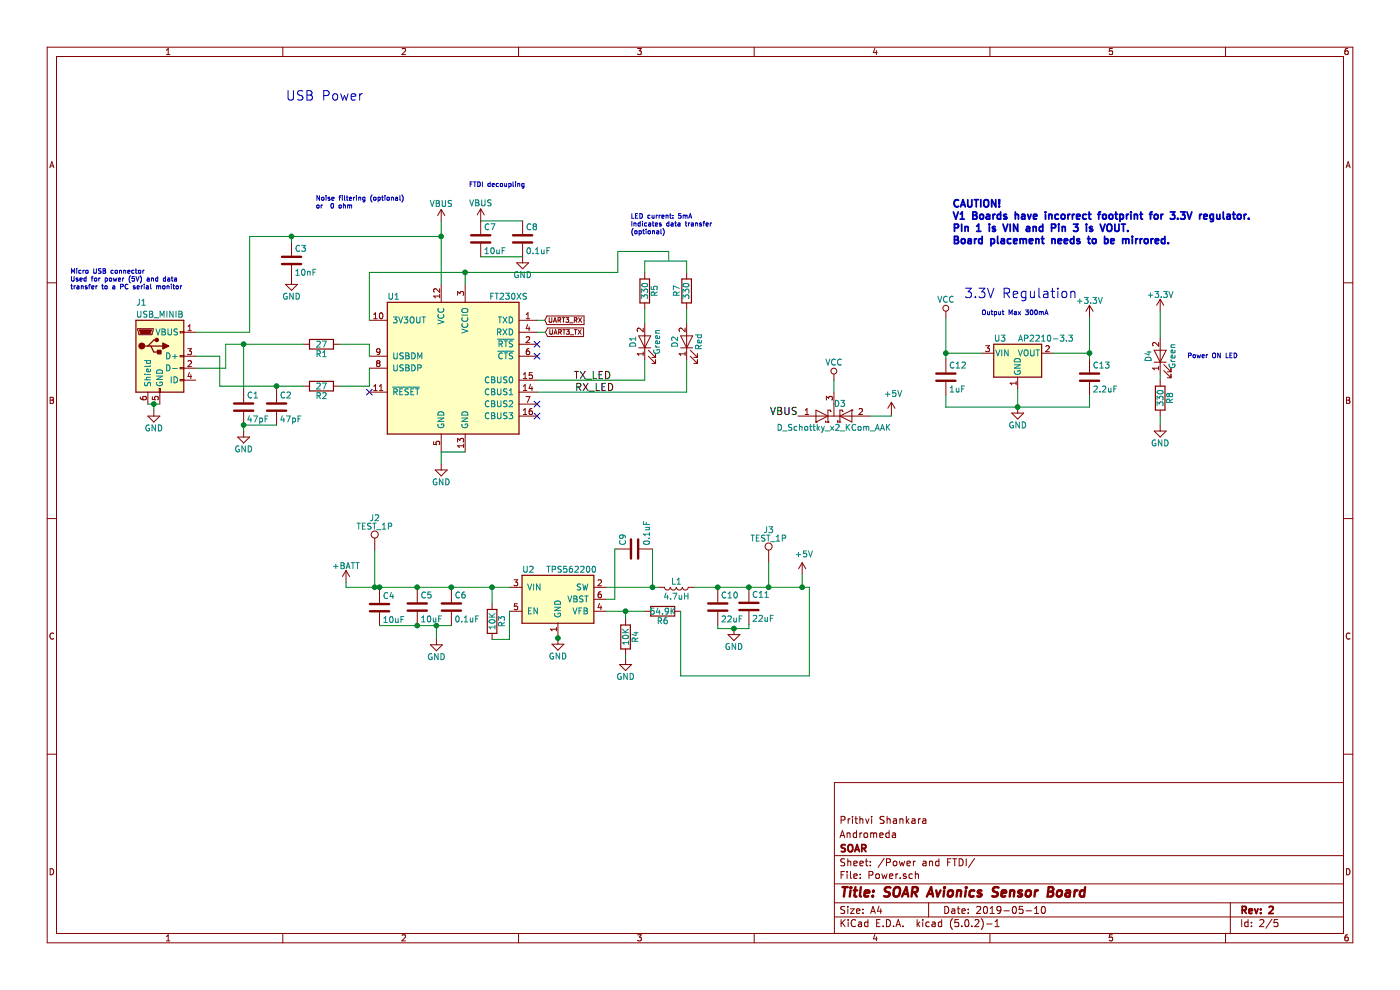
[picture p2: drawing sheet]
EESchema Schematic File Version 4
LIBS:AndromedaV2.2-cache
EELAYER 26 0
EELAYER END
$Descr A4 11693 8268
encoding utf-8
Sheet 2 5
Title "SOAR Avionics Sensor Board"
Date "2019-05-10"
Rev "2"
Comp "SOAR"
Comment1 "Andromeda"
Comment2 "Prithvi Shankara"
Comment3 ""
Comment4 ""
$EndDescr
$Comp
L AndromedaV2-rescue:USB_MINIB J1
U 1 1
P 1335 2975
F 0 "J1" H 1135 3425 50  0000 L CNN
F 1 "USB_MINIB" H 1135 3325 50  0000 L CNN
F 2 "SOAR_Kicad_Library:USB-Mini-B" H 1485 2925 50  0001 C CNN
F 3 "http://files.edac.net/690-005-299-043.pdf" H 1485 2925 50  0001 C CNN
F 4 "690-005-299-043" H 1335 2975 60  0001 C CNN "Digikey"
	1    1335 2975
	1    0    0    -1  
$EndComp
$Comp
L AndromedaV2-rescue:C C7
U 1 1
P 4015 1995
F 0 "C7" H 4040 2095 50  0000 L CNN
F 1 "10uF" H 4040 1895 50  0000 L CNN
F 2 "Capacitors_SMD:C_0603" H 4053 1845 50  0001 C CNN
F 3 "" H 4015 1995 50  0001 C CNN
	1    4015 1995
	1    0    0    -1  
$EndComp
$Comp
L AndromedaV2-rescue:C C8
U 1 1
P 4365 1995
F 0 "C8" H 4390 2095 50  0000 L CNN
F 1 "0.1uF" H 4390 1895 50  0000 L CNN
F 2 "Capacitors_SMD:C_0603" H 4403 1845 50  0001 C CNN
F 3 "" H 4365 1995 50  0001 C CNN
	1    4365 1995
	1    0    0    -1  
$EndComp
$Comp
L AndromedaV2-rescue:GND #PWR01
U 1 1
P 4365 2145
F 0 "#PWR01" H 4365 1895 50  0001 C CNN
F 1 "GND" H 4365 1995 50  0000 C CNN
F 2 "" H 4365 2145 50  0001 C CNN
F 3 "" H 4365 2145 50  0001 C CNN
	1    4365 2145
	1    0    0    -1  
$EndComp
$Comp
L AndromedaV2-rescue:GND #PWR02
U 1 1
P 1285 3425
F 0 "#PWR02" H 1285 3175 50  0001 C CNN
F 1 "GND" H 1285 3275 50  0000 C CNN
F 2 "" H 1285 3425 50  0001 C CNN
F 3 "" H 1285 3425 50  0001 C CNN
	1    1285 3425
	1    0    0    -1  
$EndComp
$Comp
L AndromedaV2-rescue:GND #PWR03
U 1 1
P 3685 3875
F 0 "#PWR03" H 3685 3625 50  0001 C CNN
F 1 "GND" H 3685 3725 50  0000 C CNN
F 2 "" H 3685 3875 50  0001 C CNN
F 3 "" H 3685 3875 50  0001 C CNN
	1    3685 3875
	1    0    0    -1  
$EndComp
$Comp
L AndromedaV2-rescue:LED D1
U 1 1
P 5385 2855
F 0 "D1" H 5385 2955 50  0000 C CNN
F 1 "Green" H 5385 2755 50  0000 C CNN
F 2 "LED_SMD:LED_0805_2012Metric" H 5385 2855 50  0001 C CNN
F 3 "http://www.osram-os.com/Graphics/XPic9/00078860_0.pdf" H 5385 2855 50  0001 C CNN
F 4 "LG R971-KN-1" H 5385 2855 60  0001 C CNN "Digikey"
	1    5385 2855
	0    -1   -1   0   
$EndComp
$Comp
L AndromedaV2-rescue:R R5
U 1 1
P 5385 2430
F 0 "R5" V 5465 2430 50  0000 C CNN
F 1 "330" V 5385 2430 50  0000 C CNN
F 2 "Resistors_SMD:R_0603" V 5315 2430 50  0001 C CNN
F 3 "" H 5385 2430 50  0001 C CNN
	1    5385 2430
	1    0    0    -1  
$EndComp
$Comp
L AndromedaV2-rescue:R R7
U 1 1
P 5735 2430
F 0 "R7" V 5815 2430 50  0000 C CNN
F 1 "330" V 5735 2430 50  0000 C CNN
F 2 "Resistors_SMD:R_0603" V 5665 2430 50  0001 C CNN
F 3 "" H 5735 2430 50  0001 C CNN
	1    5735 2430
	-1   0    0    1   
$EndComp
Text Label 4790 3175 0    60   ~ 0
TX_LED
$Comp
L AndromedaV2-rescue:+3.3V #PWR04
U 1 1
P 9100 2650
F 0 "#PWR04" H 9100 2500 50  0001 C CNN
F 1 "+3.3V" H 9100 2790 50  0000 C CNN
F 2 "" H 9100 2650 50  0001 C CNN
F 3 "" H 9100 2650 50  0001 C CNN
	1    9100 2650
	1    0    0    -1  
$EndComp
Text Notes 8195 2640 0    39   ~ 0
Output Max 300mA
$Comp
L AndromedaV2-rescue:VBUS #PWR05
U 1 1
P 4015 1845
F 0 "#PWR05" H 4015 1695 50  0001 C CNN
F 1 "VBUS" H 4015 1995 50  0000 C CNN
F 2 "" H 4015 1845 50  0001 C CNN
F 3 "" H 4015 1845 50  0001 C CNN
	1    4015 1845
	1    0    0    -1  
$EndComp
Text GLabel 4555 2775 2    39   Input ~ 0
UART3_TX
$Comp
L AndromedaV2-rescue:LED D2
U 1 1
P 5735 2855
F 0 "D2" H 5735 2955 50  0000 C CNN
F 1 "Red" H 5735 2755 50  0000 C CNN
F 2 "LED_SMD:LED_0805_2012Metric" H 5735 2855 50  0001 C CNN
F 3 "http://www.osram-os.com/Graphics/XPic8/00078896_0.pdf" H 5735 2855 50  0001 C CNN
F 4 "475-1278-1-ND" H 5735 2855 60  0001 C CNN "Digikey"
	1    5735 2855
	0    -1   -1   0   
$EndComp
$Comp
L AndromedaV2-rescue:LED D4
U 1 1
P 9690 2975
F 0 "D4" H 9690 3075 50  0000 C CNN
F 1 "Green" H 9690 2875 50  0000 C CNN
F 2 "LED_SMD:LED_0805_2012Metric" H 9690 2975 50  0001 C CNN
F 3 "" H 9690 2975 50  0001 C CNN
F 4 "LG R971-KN-1" H 9690 2975 60  0001 C CNN "Digikey"
	1    9690 2975
	0    -1   -1   0   
$EndComp
$Comp
L AndromedaV2-rescue:+3.3V #PWR06
U 1 1
P 9690 2600
F 0 "#PWR06" H 9690 2450 50  0001 C CNN
F 1 "+3.3V" H 9690 2740 50  0000 C CNN
F 2 "" H 9690 2600 50  0001 C CNN
F 3 "" H 9690 2600 50  0001 C CNN
	1    9690 2600
	1    0    0    -1  
$EndComp
$Comp
L AndromedaV2-rescue:GND #PWR07
U 1 1
P 9690 3550
F 0 "#PWR07" H 9690 3300 50  0001 C CNN
F 1 "GND" H 9690 3400 50  0000 C CNN
F 2 "" H 9690 3550 50  0001 C CNN
F 3 "" H 9690 3550 50  0001 C CNN
	1    9690 3550
	1    0    0    -1  
$EndComp
$Comp
L AndromedaV2-rescue:R R8
U 1 1
P 9690 3325
F 0 "R8" V 9770 3325 50  0000 C CNN
F 1 "330" V 9690 3325 50  0000 C CNN
F 2 "Resistors_SMD:R_0603" V 9620 3325 50  0001 C CNN
F 3 "" H 9690 3325 50  0001 C CNN
	1    9690 3325
	1    0    0    -1  
$EndComp
Text Notes 9915 3000 0    39   ~ 0
Power ON LED
Text Notes 5265 1965 0    39   ~ 0
LED current: 5mA\nIndicates data transfer\n(optional)
$Comp
L AndromedaV2-rescue:GND #PWR08
U 1 1
P 2435 2325
F 0 "#PWR08" H 2435 2075 50  0001 C CNN
F 1 "GND" H 2435 2175 50  0000 C CNN
F 2 "" H 2435 2325 50  0001 C CNN
F 3 "" H 2435 2325 50  0001 C CNN
	1    2435 2325
	1    0    0    -1  
$EndComp
NoConn ~ 3085 3275
NoConn ~ 4485 2875
NoConn ~ 4485 2975
NoConn ~ 4485 3375
NoConn ~ 4485 3475
Text Notes 585  2425 0    39   ~ 0
Micro USB connector\nUsed for power (5V) and data \ntransfer to a PC serial monitor
Text Notes 2635 1750 0    39   ~ 0
Noise filtering (optional)\nor  0 ohm\n
Text Notes 3915 1570 0    39   ~ 0
FTDI decoupling
Text Notes 2385 850  0    79   ~ 0
USB Power
Text Notes 8050 2500 0    79   ~ 0
3.3V Regulation
$Comp
L AndromedaV2-rescue:VBUS #PWR010
U 1 1
P 3685 1850
F 0 "#PWR010" H 3685 1700 50  0001 C CNN
F 1 "VBUS" H 3685 2000 50  0000 C CNN
F 2 "" H 3685 1850 50  0001 C CNN
F 3 "" H 3685 1850 50  0001 C CNN
	1    3685 1850
	1    0    0    -1  
$EndComp
Text Notes 7950 2050 0    60   ~ 12
CAUTION!\nV1 Boards have incorrect footprint for 3.3V regulator. \nPIn 1 is VIN and Pin 3 is VOUT.\nBoard placement needs to be mirrored.
$Comp
L AndromedaV2-rescue:R R2
U 1 1
P 2685 3225
F 0 "R2" V 2765 3225 50  0000 C CNN
F 1 "27" V 2685 3225 50  0000 C CNN
F 2 "Resistors_SMD:R_0603" V 2615 3225 50  0001 C CNN
F 3 "" H 2685 3225 50  0001 C CNN
	1    2685 3225
	0    1    1    0   
$EndComp
$Comp
L AndromedaV2-rescue:GND #PWR011
U 1 1
P 2035 3600
F 0 "#PWR011" H 2035 3350 50  0001 C CNN
F 1 "GND" H 2035 3450 50  0000 C CNN
F 2 "" H 2035 3600 50  0001 C CNN
F 3 "" H 2035 3600 50  0001 C CNN
	1    2035 3600
	1    0    0    -1  
$EndComp
$Comp
L AndromedaV2-rescue:C C2
U 1 1
P 2310 3400
F 0 "C2" H 2335 3500 50  0000 L CNN
F 1 "47pF" H 2335 3300 50  0000 L CNN
F 2 "Capacitors_SMD:C_0603" H 2348 3250 50  0001 C CNN
F 3 "" H 2310 3400 50  0001 C CNN
	1    2310 3400
	1    0    0    -1  
$EndComp
$Comp
L AndromedaV2-rescue:R R1
U 1 1
P 2685 2875
F 0 "R1" V 2765 2875 50  0000 C CNN
F 1 "27" V 2685 2875 50  0000 C CNN
F 2 "Resistors_SMD:R_0603" V 2615 2875 50  0001 C CNN
F 3 "" H 2685 2875 50  0001 C CNN
	1    2685 2875
	0    1    1    0   
$EndComp
$Comp
L AndromedaV2-rescue:FT230XS U1
U 1 1
P 3785 3075
F 0 "U1" H 3235 3675 50  0000 L CNN
F 1 "FT230XS" H 4085 3675 50  0000 L CNN
F 2 "Package_SO:SSOP-16_3.9x4.9mm_P0.635mm" H 3785 3075 50  0001 C CNN
F 3 "http://www.ftdichip.com/Support/Documents/DataSheets/ICs/DS_FT230X.pdf" H 3785 3075 50  0001 C CNN
F 4 "768-1135-1-ND" H 3785 3075 60  0001 C CNN "Digikey"
	1    3785 3075
	1    0    0    -1  
$EndComp
$Comp
L AndromedaV2-rescue:C C1
U 1 1
P 2035 3400
F 0 "C1" H 2060 3500 50  0000 L CNN
F 1 "47pF" H 2060 3300 50  0000 L CNN
F 2 "Capacitors_SMD:C_0603" H 2073 3250 50  0001 C CNN
F 3 "" H 2035 3400 50  0001 C CNN
	1    2035 3400
	1    0    0    -1  
$EndComp
$Comp
L AndromedaV2-rescue:C C3
U 1 1
P 2435 2175
F 0 "C3" H 2460 2275 50  0000 L CNN
F 1 "10nF" H 2460 2075 50  0000 L CNN
F 2 "Capacitors_SMD:C_0603" H 2473 2025 50  0001 C CNN
F 3 "" H 2435 2175 50  0001 C CNN
	1    2435 2175
	1    0    0    -1  
$EndComp
Text GLabel 4550 2675 2    39   Input ~ 0
UART3_RX
Text Label 6665 3475 2    60   ~ 0
VBUS
$Comp
L AndromedaV2-rescue:D_Schottky_x2_KCom_AAK D3
U 1 1
P 6965 3475
F 0 "D3" H 7015 3375 50  0000 C CNN
F 1 "D_Schottky_x2_KCom_AAK" H 6965 3575 50  0000 C CNN
F 2 "Package_TO_SOT_SMD:SOT-23" H 6965 3475 50  0001 C CNN
F 3 "https://assets.nexperia.com/documents/data-sheet/PMEG2005CT.pdf" H 6965 3475 50  0001 C CNN
F 4 "1727-5188-1-ND" H 6965 3475 60  0001 C CNN "Digikey"
	1    6965 3475
	1    0    0    1   
$EndComp
$Comp
L AndromedaV2-rescue:VCC #PWR013
U 1 1
P 6965 3175
F 0 "#PWR013" H 6965 3025 50  0001 C CNN
F 1 "VCC" H 6965 3325 50  0000 C CNN
F 2 "" H 6965 3175 50  0001 C CNN
F 3 "" H 6965 3175 50  0001 C CNN
	1    6965 3175
	1    0    0    -1  
$EndComp
$Comp
L AndromedaV2-rescue:TPS562200 U2
U 1 1
P 4660 5005
F 0 "U2" H 4360 5255 50  0000 L CNN
F 1 "TPS562200" H 4560 5255 50  0000 L CNN
F 2 "Package_TO_SOT_SMD:SOT-23-6" H 5060 5255 50  0001 L CNN
F 3 "http://www.ti.com/lit/ds/symlink/tps562208.pdf" H 4660 5005 50  0001 C CNN
	1    4660 5005
	1    0    0    -1  
$EndComp
$Comp
L AndromedaV2-rescue:R R4
U 1 1
P 5225 5320
F 0 "R4" V 5305 5320 50  0000 C CNN
F 1 "10K" V 5225 5320 50  0000 C CNN
F 2 "Resistors_SMD:R_0603" V 5155 5320 50  0001 C CNN
F 3 "" H 5225 5320 50  0001 C CNN
	1    5225 5320
	1    0    0    -1  
$EndComp
$Comp
L AndromedaV2-rescue:R R6
U 1 1
P 5535 5105
F 0 "R6" V 5615 5105 50  0000 C CNN
F 1 "54.9K" V 5535 5105 50  0000 C CNN
F 2 "Resistors_SMD:R_0603" V 5465 5105 50  0001 C CNN
F 3 "" H 5535 5105 50  0001 C CNN
	1    5535 5105
	0    1    1    0   
$EndComp
$Comp
L AndromedaV2-rescue:L L1
U 1 1
P 5650 4905
F 0 "L1" V 5600 4905 50  0000 C CNN
F 1 "4.7uH" V 5725 4905 50  0000 C CNN
F 2 "SOAR_Kicad_Library:L_1008" H 5650 4905 50  0001 C CNN
F 3 "" H 5650 4905 50  0001 C CNN
	1    5650 4905
	0    1    1    0   
$EndComp
$Comp
L AndromedaV2-rescue:C C10
U 1 1
P 5995 5070
F 0 "C10" H 6020 5170 50  0000 L CNN
F 1 "22uF" H 6020 4970 50  0000 L CNN
F 2 "Capacitors_SMD:C_0603" H 6033 4920 50  0001 C CNN
F 3 "" H 5995 5070 50  0001 C CNN
	1    5995 5070
	1    0    0    -1  
$EndComp
$Comp
L AndromedaV2-rescue:C C11
U 1 1
P 6255 5065
F 0 "C11" H 6280 5165 50  0000 L CNN
F 1 "22uF" H 6280 4965 50  0000 L CNN
F 2 "Capacitors_SMD:C_0603" H 6293 4915 50  0001 C CNN
F 3 "" H 6255 5065 50  0001 C CNN
	1    6255 5065
	1    0    0    -1  
$EndComp
$Comp
L AndromedaV2-rescue:C C4
U 1 1
P 3170 5075
F 0 "C4" H 3195 5175 50  0000 L CNN
F 1 "10uF" H 3195 4975 50  0000 L CNN
F 2 "Capacitors_SMD:C_0603" H 3208 4925 50  0001 C CNN
F 3 "" H 3170 5075 50  0001 C CNN
	1    3170 5075
	1    0    0    -1  
$EndComp
$Comp
L AndromedaV2-rescue:C C5
U 1 1
P 3485 5070
F 0 "C5" H 3510 5170 50  0000 L CNN
F 1 "10uF" H 3510 4970 50  0000 L CNN
F 2 "Capacitors_SMD:C_0603" H 3523 4920 50  0001 C CNN
F 3 "" H 3485 5070 50  0001 C CNN
	1    3485 5070
	1    0    0    -1  
$EndComp
$Comp
L AndromedaV2-rescue:C C6
U 1 1
P 3770 5070
F 0 "C6" H 3795 5170 50  0000 L CNN
F 1 "0.1uF" H 3795 4970 50  0000 L CNN
F 2 "Capacitors_SMD:C_0603" H 3808 4920 50  0001 C CNN
F 3 "" H 3770 5070 50  0001 C CNN
	1    3770 5070
	1    0    0    -1  
$EndComp
$Comp
L AndromedaV2-rescue:C C9
U 1 1
P 5300 4585
F 0 "C9" H 5325 4685 50  0000 L CNN
F 1 "0.1uF" H 5325 4485 50  0000 L CNN
F 2 "Capacitors_SMD:C_0603" H 5338 4435 50  0001 C CNN
F 3 "" H 5300 4585 50  0001 C CNN
	1    5300 4585
	0    -1   -1   0   
$EndComp
Wire Wire Line
	1235 3375 1285 3375
Wire Wire Line
	5385 3175 4485 3175
Wire Wire Line
	4485 2775 4555 2775
Connection ~ 1285 3375
Wire Wire Line
	1285 3425 1285 3375
Wire Wire Line
	3685 3875 3685 3775
Wire Wire Line
	2085 2775 2085 1975
Wire Wire Line
	1635 2775 2085 2775
Connection ~ 3685 1975
Wire Wire Line
	3085 2275 3085 2675
Wire Wire Line
	3085 3225 3085 3075
Wire Wire Line
	3685 3775 3885 3775
Wire Wire Line
	3885 2375 3885 2275
Wire Wire Line
	5385 2580 5385 2705
Wire Wire Line
	5735 2580 5735 2705
Wire Wire Line
	5385 3005 5385 3175
Wire Wire Line
	5385 2180 5385 2280
Wire Wire Line
	5735 2180 5735 2280
Wire Wire Line
	1635 2975 1835 2975
Wire Wire Line
	1835 2975 1835 3225
Wire Wire Line
	1635 3075 1885 3075
Wire Wire Line
	1885 3075 1885 2875
Wire Wire Line
	3085 2875 3085 2975
Wire Wire Line
	2310 3550 2035 3550
Connection ~ 2035 3550
Wire Wire Line
	2035 3550 2035 3600
Wire Wire Line
	9690 2600 9690 2825
Wire Wire Line
	9690 3475 9690 3550
Wire Wire Line
	9690 3125 9690 3175
Wire Wire Line
	2435 1975 2435 2025
Connection ~ 2435 1975
Wire Wire Line
	2085 1975 2435 1975
Wire Wire Line
	3085 2875 2835 2875
Wire Wire Line
	1885 2875 2035 2875
Wire Wire Line
	2035 3250 2035 2875
Connection ~ 2035 2875
Wire Wire Line
	2310 3250 2310 3225
Connection ~ 2310 3225
Wire Wire Line
	4015 2145 4365 2145
Wire Wire Line
	4015 1845 4365 1845
Wire Wire Line
	3085 2275 3885 2275
Wire Wire Line
	3685 1850 3685 1975
Wire Wire Line
	2835 3225 3085 3225
Wire Wire Line
	1835 3225 2310 3225
Wire Wire Line
	4485 2675 4550 2675
Wire Wire Line
	6965 3175 6965 3275
Wire Wire Line
	7265 3475 7445 3475
Wire Wire Line
	7445 3475 7445 3460
Wire Wire Line
	5060 5105 5225 5105
Wire Wire Line
	5225 5170 5225 5105
Connection ~ 5225 5105
Wire Wire Line
	5060 4905 5450 4905
Wire Wire Line
	5800 4905 5995 4905
Wire Wire Line
	5995 4905 5995 4920
Wire Wire Line
	6255 4905 6255 4915
Connection ~ 5995 4905
Wire Wire Line
	2890 4905 3130 4905
Wire Wire Line
	3170 4905 3170 4925
Wire Wire Line
	3485 4920 3485 4905
Connection ~ 3485 4905
Wire Wire Line
	3770 4920 3770 4905
Connection ~ 3770 4905
Wire Wire Line
	5060 5005 5135 5005
Wire Wire Line
	5135 5005 5135 4585
Wire Wire Line
	5135 4585 5150 4585
Wire Wire Line
	5450 4585 5450 4905
Connection ~ 5450 4905
$Comp
L AndromedaV2-rescue:R R3
U 1 1
P 4110 5190
F 0 "R3" V 4190 5190 50  0000 C CNN
F 1 "10K" V 4110 5190 50  0000 C CNN
F 2 "Resistors_SMD:R_0603" V 4040 5190 50  0001 C CNN
F 3 "" H 4110 5190 50  0001 C CNN
	1    4110 5190
	1    0    0    -1  
$EndComp
Wire Wire Line
	4255 5340 4110 5340
Wire Wire Line
	4110 5040 4110 4905
Connection ~ 4110 4905
$Comp
L AndromedaV2-rescue:GND #PWR016
U 1 1
P 3645 5335
F 0 "#PWR016" H 3645 5085 50  0001 C CNN
F 1 "GND" H 3645 5185 50  0000 C CNN
F 2 "" H 3645 5335 50  0001 C CNN
F 3 "" H 3645 5335 50  0001 C CNN
	1    3645 5335
	1    0    0    -1  
$EndComp
Wire Wire Line
	3170 5225 3485 5225
Wire Wire Line
	3485 5225 3485 5220
Wire Wire Line
	3770 5225 3770 5220
Connection ~ 3485 5225
Wire Wire Line
	3645 5335 3645 5225
Connection ~ 3645 5225
$Comp
L AndromedaV2-rescue:GND #PWR017
U 1 1
P 5225 5500
F 0 "#PWR017" H 5225 5250 50  0001 C CNN
F 1 "GND" H 5225 5350 50  0000 C CNN
F 2 "" H 5225 5500 50  0001 C CNN
F 3 "" H 5225 5500 50  0001 C CNN
	1    5225 5500
	1    0    0    -1  
$EndComp
Wire Wire Line
	5225 5470 5225 5500
Wire Wire Line
	5685 5105 5685 5645
Wire Wire Line
	5685 5645 6760 5645
Wire Wire Line
	6760 5645 6760 4905
Connection ~ 6255 4905
$Comp
L AndromedaV2-rescue:GND #PWR018
U 1 1
P 6130 5250
F 0 "#PWR018" H 6130 5000 50  0001 C CNN
F 1 "GND" H 6130 5100 50  0000 C CNN
F 2 "" H 6130 5250 50  0001 C CNN
F 3 "" H 6130 5250 50  0001 C CNN
	1    6130 5250
	1    0    0    -1  
$EndComp
Wire Wire Line
	5995 5220 5995 5250
Wire Wire Line
	5995 5250 6130 5250
Wire Wire Line
	6255 5250 6255 5215
Connection ~ 6130 5250
Wire Wire Line
	5735 3275 4485 3275
Wire Wire Line
	5735 3005 5735 3275
Text Label 4800 3275 0    60   ~ 0
RX_LED
$Comp
L AndromedaV2-rescue:AP2210-3.3 U3
U 1 1
P 8500 2950
F 0 "U3" H 8300 3075 50  0000 L CNN
F 1 "AP2210-3.3" H 8500 3075 50  0000 L CNN
F 2 "Package_TO_SOT_SMD:SOT-23" H 8500 3175 50  0001 C CNN
F 3 "" H 8500 2950 50  0001 C CNN
	1    8500 2950
	1    0    0    -1  
$EndComp
$Comp
L AndromedaV2-rescue:+BATT #PWR019
U 1 1
P 2890 4865
F 0 "#PWR019" H 2890 4715 50  0001 C CNN
F 1 "+BATT" H 2890 5005 50  0000 C CNN
F 2 "" H 2890 4865 50  0001 C CNN
F 3 "" H 2890 4865 50  0001 C CNN
	1    2890 4865
	1    0    0    -1  
$EndComp
Wire Wire Line
	2890 4905 2890 4865
Connection ~ 3170 4905
$Comp
L AndromedaV2-rescue:TEST_1P J2
U 1 1
P 3130 4595
F 0 "J2" H 3130 4865 50  0000 C CNN
F 1 "TEST_1P" H 3130 4795 50  0000 C CNN
F 2 "Connectors_TestPoints:Test_Point_Pad_d1.5mm" H 3330 4595 50  0001 C CNN
F 3 "" H 3330 4595 50  0001 C CNN
	1    3130 4595
	1    0    0    -1  
$EndComp
Wire Wire Line
	3130 4595 3130 4905
Connection ~ 3130 4905
$Comp
L AndromedaV2-rescue:TEST_1P J3
U 1 1
P 6420 4695
F 0 "J3" H 6420 4965 50  0000 C CNN
F 1 "TEST_1P" H 6420 4895 50  0000 C CNN
F 2 "Connectors_TestPoints:Test_Point_Pad_d1.5mm" H 6620 4695 50  0001 C CNN
F 3 "" H 6620 4695 50  0001 C CNN
	1    6420 4695
	1    0    0    -1  
$EndComp
Wire Wire Line
	6420 4695 6420 4905
Connection ~ 6420 4905
$Comp
L AndromedaV2-rescue:GND #PWR022
U 1 1
P 4660 5330
F 0 "#PWR022" H 4660 5080 50  0001 C CNN
F 1 "GND" H 4660 5180 50  0000 C CNN
F 2 "" H 4660 5330 50  0001 C CNN
F 3 "" H 4660 5330 50  0001 C CNN
	1    4660 5330
	1    0    0    -1  
$EndComp
Wire Wire Line
	4660 5305 4660 5330
Wire Wire Line
	4660 5330 4665 5330
Wire Wire Line
	4665 5330 4665 5335
Wire Wire Line
	4665 5335 4660 5335
Connection ~ 4660 5330
Wire Wire Line
	4260 5105 4255 5105
Wire Wire Line
	4255 5105 4255 5340
Wire Wire Line
	5160 2275 5160 2100
Wire Wire Line
	5160 2100 5585 2100
Wire Wire Line
	5585 2100 5585 2175
Connection ~ 3885 2275
Wire Wire Line
	1285 3375 1335 3375
Wire Wire Line
	3685 1975 3685 2375
Wire Wire Line
	2435 1975 3685 1975
Wire Wire Line
	2035 2875 2535 2875
Wire Wire Line
	2310 3225 2535 3225
Wire Wire Line
	5225 5105 5385 5105
Wire Wire Line
	5995 4905 6255 4905
Wire Wire Line
	3485 4905 3770 4905
Wire Wire Line
	3770 4905 4110 4905
Wire Wire Line
	5450 4905 5500 4905
Wire Wire Line
	4110 4905 4260 4905
Wire Wire Line
	3485 5225 3645 5225
Wire Wire Line
	3645 5225 3770 5225
Wire Wire Line
	6255 4905 6420 4905
Wire Wire Line
	6130 5250 6255 5250
Wire Wire Line
	3170 4905 3485 4905
Wire Wire Line
	3130 4905 3170 4905
Wire Wire Line
	4660 5330 4660 5335
Wire Wire Line
	3885 2275 5160 2275
Wire Wire Line
	5385 2180 5735 2180
$Comp
L AndromedaV2-rescue:C C12
U 1 1
P 7900 3150
F 0 "C12" H 7925 3250 50  0000 L CNN
F 1 "1uF" H 7925 3050 50  0000 L CNN
F 2 "Capacitors_SMD:C_0603" H 7938 3000 50  0001 C CNN
F 3 "" H 7900 3150 50  0001 C CNN
	1    7900 3150
	1    0    0    -1  
$EndComp
$Comp
L AndromedaV2-rescue:C C13
U 1 1
P 9100 3150
F 0 "C13" H 9125 3250 50  0000 L CNN
F 1 "2.2uF" H 9125 3050 50  0000 L CNN
F 2 "Capacitors_SMD:C_0603" H 9138 3000 50  0001 C CNN
F 3 "" H 9100 3150 50  0001 C CNN
	1    9100 3150
	1    0    0    -1  
$EndComp
$Comp
L AndromedaV2-rescue:GND #PWR0102
U 1 1
P 8500 3400
F 0 "#PWR0102" H 8500 3150 50  0001 C CNN
F 1 "GND" H 8500 3250 50  0000 C CNN
F 2 "" H 8500 3400 50  0001 C CNN
F 3 "" H 8500 3400 50  0001 C CNN
	1    8500 3400
	1    0    0    -1  
$EndComp
Wire Wire Line
	7900 2650 7900 2950
Wire Wire Line
	7900 3300 7900 3400
Wire Wire Line
	7900 3400 8500 3400
Wire Wire Line
	9100 3400 9100 3300
Connection ~ 8500 3400
Wire Wire Line
	8500 3400 9100 3400
Wire Wire Line
	9100 2650 9100 2950
Wire Wire Line
	8800 2950 9100 2950
Connection ~ 9100 2950
Wire Wire Line
	9100 2950 9100 3000
Wire Wire Line
	8200 2950 7900 2950
Connection ~ 7900 2950
Wire Wire Line
	7900 2950 7900 3000
Wire Wire Line
	8500 3250 8500 3400
$Comp
L AndromedaV2-rescue:+5V #PWR0103
U 1 1
P 6700 4800
F 0 "#PWR0103" H 6700 4650 50  0001 C CNN
F 1 "+5V" H 6715 4973 50  0000 C CNN
F 2 "" H 6700 4800 50  0001 C CNN
F 3 "" H 6700 4800 50  0001 C CNN
	1    6700 4800
	1    0    0    -1  
$EndComp
Wire Wire Line
	6700 4800 6700 4905
Wire Wire Line
	6420 4905 6700 4905
Connection ~ 6700 4905
Wire Wire Line
	6700 4905 6760 4905
$Comp
L AndromedaV2-rescue:+5V #PWR0101
U 1 1
P 7445 3460
F 0 "#PWR0101" H 7445 3310 50  0001 C CNN
F 1 "+5V" H 7460 3633 50  0000 C CNN
F 2 "" H 7445 3460 50  0001 C CNN
F 3 "" H 7445 3460 50  0001 C CNN
	1    7445 3460
	1    0    0    -1  
$EndComp
$Comp
L AndromedaV2-rescue:VCC #PWR0104
U 1 1
P 7900 2650
F 0 "#PWR0104" H 7900 2500 50  0001 C CNN
F 1 "VCC" H 7900 2800 50  0000 C CNN
F 2 "" H 7900 2650 50  0001 C CNN
F 3 "" H 7900 2650 50  0001 C CNN
	1    7900 2650
	1    0    0    -1  
$EndComp
$EndSCHEMATC
